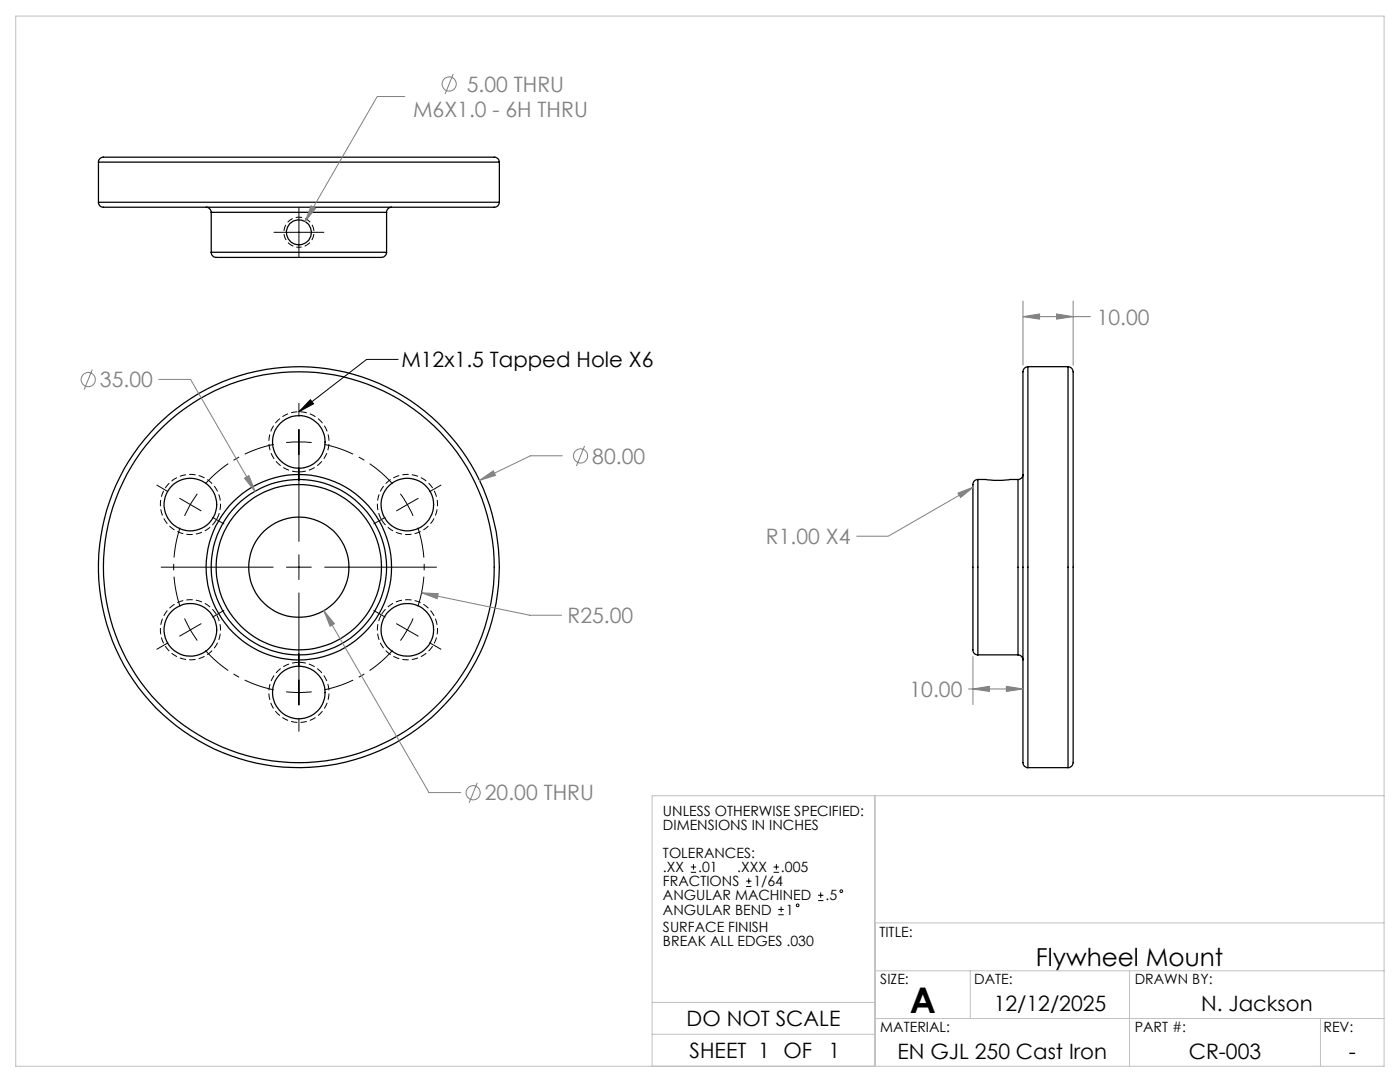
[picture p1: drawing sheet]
<svg xmlns="http://www.w3.org/2000/svg" width="279mm" height="216mm" viewBox="0 0 279 216" stroke-linecap="round" stroke-linejoin="round" font-family="sans-serif">
<g fill="none" stroke="#000" stroke-width=".25">
<path d="M19.6 32.3a1.19 1.19 0 0 1 1.7-.9h77a1.11 1.11 0 0 1 1.4 .9M19.6 32.3h80.1M19.6 32.3v8.1M99.7 32.3v8.1M19.6 40.4a1.19 1.19 0 0 0 1.7 .9h77a1.11 1.11 0 0 0 1.4-.9M19.6 40.4h80.1M41.1 41.3a1.09 1.09 0 0 1 1.1 1.1M42.2 50.3a1.11 1.11 0 0 0 1.4 1.1h32.2a1.11 1.11 0 0 0 1.4-1.1M42.2 42.4h35M42.2 50.3h35M42.2 42.4v7.9M77.2 42.4v7.9"/>
<path d="M78.1 41.3a1.02 1.02 0 0 0-.9 1.1M205.1 73.2a1.22 1.22 0 0 0-.9 1.6v77a1.07 1.07 0 0 0 .9 1.4M205.1 73.2v80M205.1 73.2h8M213.1 73.2a1.27 1.27 0 0 1 1.1 1.6v77a1.12 1.12 0 0 1-1.1 1.4M213.1 73.2v80M195.2 95.7a1.13 1.13 0 0 0-1 1.5v26.5a33.8 33.8 0 0 0 .1 6.5l.3 .3 .6 .2M195.2 95.7h1.4a17.6 17.6 0 0 0 5 0h1.6M195.2 95.7v35M203.2 95.7v35M204.2 94.7a.96 .96 0 0 1-1 1M195.2 130.7h8"/>
<path d="M203.2 130.7a1.02 1.02 0 0 1 1 1M205.1 153.2h8"/>
<circle cx="59.7" cy="46.4" r="2.5"/>
<circle cx="59.6" cy="88.2" r="5.2"/>
<circle cx="38" cy="100.7" r="5.2"/>
<circle cx="59.6" cy="113.2" r="16.5"/>
<circle cx="59.6" cy="113.2" r="18.5"/>
<circle cx="59.6" cy="113.2" r="10"/>
<circle cx="59.6" cy="113.2" r="39"/>
<circle cx="59.7" cy="113.2" r="17.5"/>
<circle cx="59.7" cy="113.2" r="40"/>
<circle cx="81.3" cy="100.7" r="5.2"/>
<circle cx="38" cy="125.7" r="5.2"/>
<circle cx="59.6" cy="138.2" r="5.2"/>
<circle cx="81.3" cy="125.7" r="5.2"/>
</g>
<g fill="none" stroke="#808080" stroke-width=".2">
<path d="M80.9 19.3h-5.6l-14.4 24.9M90.5 14.7l-1.7 4.1M62.1 41.1l.9 .5-2.1 2.6zM18.4 73.7l-1.6 4.1M31.7 75.7h6.3l12.9 22.3M204.2 63.2l3.3-.5v1zM204.2 60v12.9M204.2 63.2h13.5M210.9 62.7l3.3 .5-3.3 .5zM214.2 60v12.9M48.8 95.4l.9-.5 1.2 3.1zM95.7 95.8l2.8-1.9 .4 1z"/>
<path d="M112.2 90.9h-6.3l-10.2 4.9M116.7 89l-1.7 4M191.2 98.4l3.1-1.2-2.6 2.1zM194.3 97.2l-17 9.8h-6.4M84.1 118.3l3.4 .2-.3 1zM84.1 118.3l21.6 4.5h6.4M64.6 121.8l2.1 2.7-.8 .5zM64.6 121.8l21 36.4h6.4M193.2 137.5h11M194.2 137.5l3.2-.6v1.1zM194.2 131v9.7M200.8 136.9l3.4 .6-3.4 .5z"/>
<path d="M95.2 156.2l-1.6 4"/>
<circle cx="89.6" cy="16.8" r="1.41"/>
<circle cx="17.6" cy="75.8" r="1.41"/>
<circle cx="115.9" cy="91" r="1.41"/>
<circle cx="94.4" cy="158.2" r="1.41"/>
</g>
<g fill="none" stroke="#000" stroke-width=".2">
<path d="M54.6 46.4h10.1M59.7 41.3v10.1M61.9 79.8l.7 .8-2.9 1.6zM79.5 71.7h-6.3l-13.5 10.5M31.3 96.8l2.3 1.3M35.8 99.4l2.2 1.3M39.4 98.5l-1.4 2.2M57.1 88.3l1.3-.1 3.8 .1M59.7 80.4v2.7M59.7 85.7v22.4M79.9 98.5l1.4 2.2M83.5 99.4l-2.2 1.3"/>
<path d="M88.1 96.8l-2.4 1.3M32.1 113.2h22.5M38 100.7l-1.2 2.2M38 100.7l2.2 1.3M42.4 103.2l2.3 1.4M57.1 113.2h5.1M59.7 110.6v5.1M59.7 118.3v22.4M64.7 113.2h22.5M76.9 103.2l-2.4 1.4M81.3 100.7l1.1 2.2M81.3 100.7l-2.2 1.3"/>
<path d="M33.6 128.2l-2.3 1.4M36.8 123.4l1 2 1.6 2.4M40.2 124.4l-4.4 2.6M44.7 121.8l-2.3 1.4M57.1 138l1.9 .2 3.2-.2M74.5 121.8l2.4 1.4M79.1 124.4l2.2 1.3M81.3 125.7l-1.4 2.1M81.3 125.7l2.2 1.3M82.4 123.4l-1.1 2.3M85.7 128.2l2.4 1.4M59.7 143.3v2.7"/>
<path d="M137.9 174.1h1M137.9 173h1M138.4 172.4v1.1M148.9 176.9h1.1M148.9 175.8h1.1M149.4 175.3v1.1M154.4 174.1h1.1M154.4 173h1.1M154.9 172.4v1.1M163.3 179.7h1M163.3 178.6h1M163.8 178.1v1.1"/>
<path d="M155.3 182.5h1.1M155.3 181.5h1.1M155.9 180.9v1.1"/>
<circle cx="167.9" cy="177.8" r=".27"/>
<circle cx="159.2" cy="180.6" r=".27"/>
</g>
<path d="M59.7 94.2a6 6 0 0 1-5.3-8.9 6 6 0 0 1 10.3-.3 6 6 0 0 1-4.7 9.2h-.3M43.2 103.7a6 6 0 0 1-10.3 .1 6 6 0 0 1 4.9-9.1 6 6 0 0 1 5.6 8.7l-.2 .3M76.1 103.7a6 6 0 0 1 5.1-9 6 6 0 0 1 5.4 8.8 6 6 0 0 1-10.3 .5l-.2-.3M43.2 122.7a6 6 0 0 1-5.1 9 6 6 0 0 1-5.4-8.8 6 6 0 0 1 10.3-.5l.2 .3M59.7 132.2a6 6 0 0 1 5.2 8.9 6 6 0 0 1-10.3 .3 6 6 0 0 1 4.7-9.2h.4M76.1 122.7a6 6 0 0 1 10.3-.1 6 6 0 0 1-4.9 9.1 6 6 0 0 1-5.6-8.7l.2-.3" fill="none" stroke="#000" stroke-width=".2" stroke-dasharray="1.3 .6" stroke-dashoffset="-.1" stroke-linecap="butt"/>
<path d="M59.7 49.3a3 3 0 0 1-2.7-4.4 3 3 0 0 1 5.2-.2 3 3 0 0 1-2.3 4.6h-.2" fill="none" stroke="#000" stroke-width=".2" stroke-dasharray="1.3 .6" stroke-dashoffset=".7" stroke-linecap="butt"/>
<path d="M54.6 88.7a25 25 0 0 0-13.6 7.8M78.3 96.5a25 25 0 0 0-13.6-7.8M35.9 105.3a25 25 0 0 0 0 15.7M41 129.8a25 25 0 0 0 13.6 7.8M64.7 137.6a25 25 0 0 0 13.6-7.8M83.4 121a25 25 0 0 0 0-15.7" fill="none" stroke="#000" stroke-width=".2" stroke-dasharray="15.2 1.3 1.3 1.3" stroke-dashoffset="9.1" stroke-linecap="butt"/>
<path d="M3.1 3.2h273.1v209.6h-273.1zM174.6 158.8v54M276.2 158.8h-146.1v54M174.6 193.7h101.6M174.6 184.1h101.6M193.6 193.7v9.5M225.4 193.7v19.1M130.1 200h44.5M130.1 206.4h44.5M174.6 203.2h101.6M263.5 203.2v9.6" fill="none" stroke="#c0c0c0" stroke-width=".2"/>
<path d="M95.7 95.8l3.2-.9-.4-1zM48.8 95.4l2.1 2.6-1.2-3.1zM64.6 121.8l1.3 3.2 .8-.5zM84.1 118.3l3.1 1.2 .3-1z" fill="#808080"/>
<path d="M61.9 79.8l.7 .8-2.9 1.6z" fill="#000"/>
<path d="M191.2 98.4l.5 .9 2.6-2.1zM204.2 63.2l3.3-.5v1zM210.9 62.7l3.3 .5-3.3 .5zM200.8 136.9l3.4 .6-3.4 .5zM194.2 137.5l3.2-.6v1.1zM62.1 41.1l-1.2 3.1 2.1-2.6z" fill="#808080"/>
<text font-size="7.1" x="181.6" y="202">A</text>
<text font-size="4.9" x="206.7" y="192.8">Flywheel Mount</text>
<g font-size="4.2" fill="#808080">
<text x="82.4" y="23.4">M6X1.0 - 6H THRU</text>
<text x="93.2" y="18.3">5.00 THRU</text>
<text x="218.9" y="64.8">10.00</text>
<text x="20" y="77.3">35.00</text>
<text x="118.2" y="92.5">80.00</text>
<text x="152.9" y="108.6">R1.00 X4</text>
<text x="113.3" y="124.4">R25.00</text>
<text x="181.5" y="139.1">10.00</text>
<text x="96.8" y="159.7">20.00 THRU</text>
</g>
<g font-size="4.2">
<text x="80.1" y="73.3">M12x1.5 Tapped Hole X6</text>
<text x="198.3" y="201.7">12/12/2025</text>
<text x="239.7" y="201.7">N. Jackson</text>
<text x="137" y="204.7">DO NOT SCALE</text>
<text x="137.6" y="211.1">SHEET 1 OF</text>
<text x="165.4" y="211.1">1</text>
<text x="179.1" y="211.2">EN GJL 250 Cast Iron</text>
<text x="237.2" y="211.2">CR-003</text>
<text x="269.2" y="211.2">-</text>
</g>
<g font-size="2.8">
<text x="132.3" y="162.7">UNLESS OTHERWISE SPECIFIED:</text>
<text x="132.3" y="165.6">DIMENSIONS IN INCHES</text>
<text x="132.3" y="171.2">TOLERANCES:</text>
<text x="132.3" y="176.9">FRACTIONS</text>
<text x="132.3" y="174">.XX</text>
<text x="132.3" y="179.7">ANGULAR MACHINED</text>
<text x="139.3" y="174">.01</text>
<text x="147.1" y="174">.XXX</text>
<text x="150.4" y="176.9">1/64</text>
<text x="155.9" y="174">.005</text>
<text x="164.7" y="179.7">.5</text>
<text x="132.3" y="182.5">ANGULAR BEND</text>
<text x="132.3" y="186">SURFACE FINISH</text>
<text x="156.8" y="182.5">1</text>
<text x="132.3" y="188.8">BREAK ALL EDGES .030</text>
<text x="175.5" y="186.9">TITLE:</text>
<text x="175.7" y="196.4">SIZE:</text>
<text x="194.4" y="196.4">DATE:</text>
<text x="226.5" y="196.4">DRAWN BY:</text>
<text x="175.7" y="206">MATERIAL:</text>
<text x="226.5" y="206">PART #:</text>
<text x="264.1" y="206">REV:</text>
</g>
</svg>
